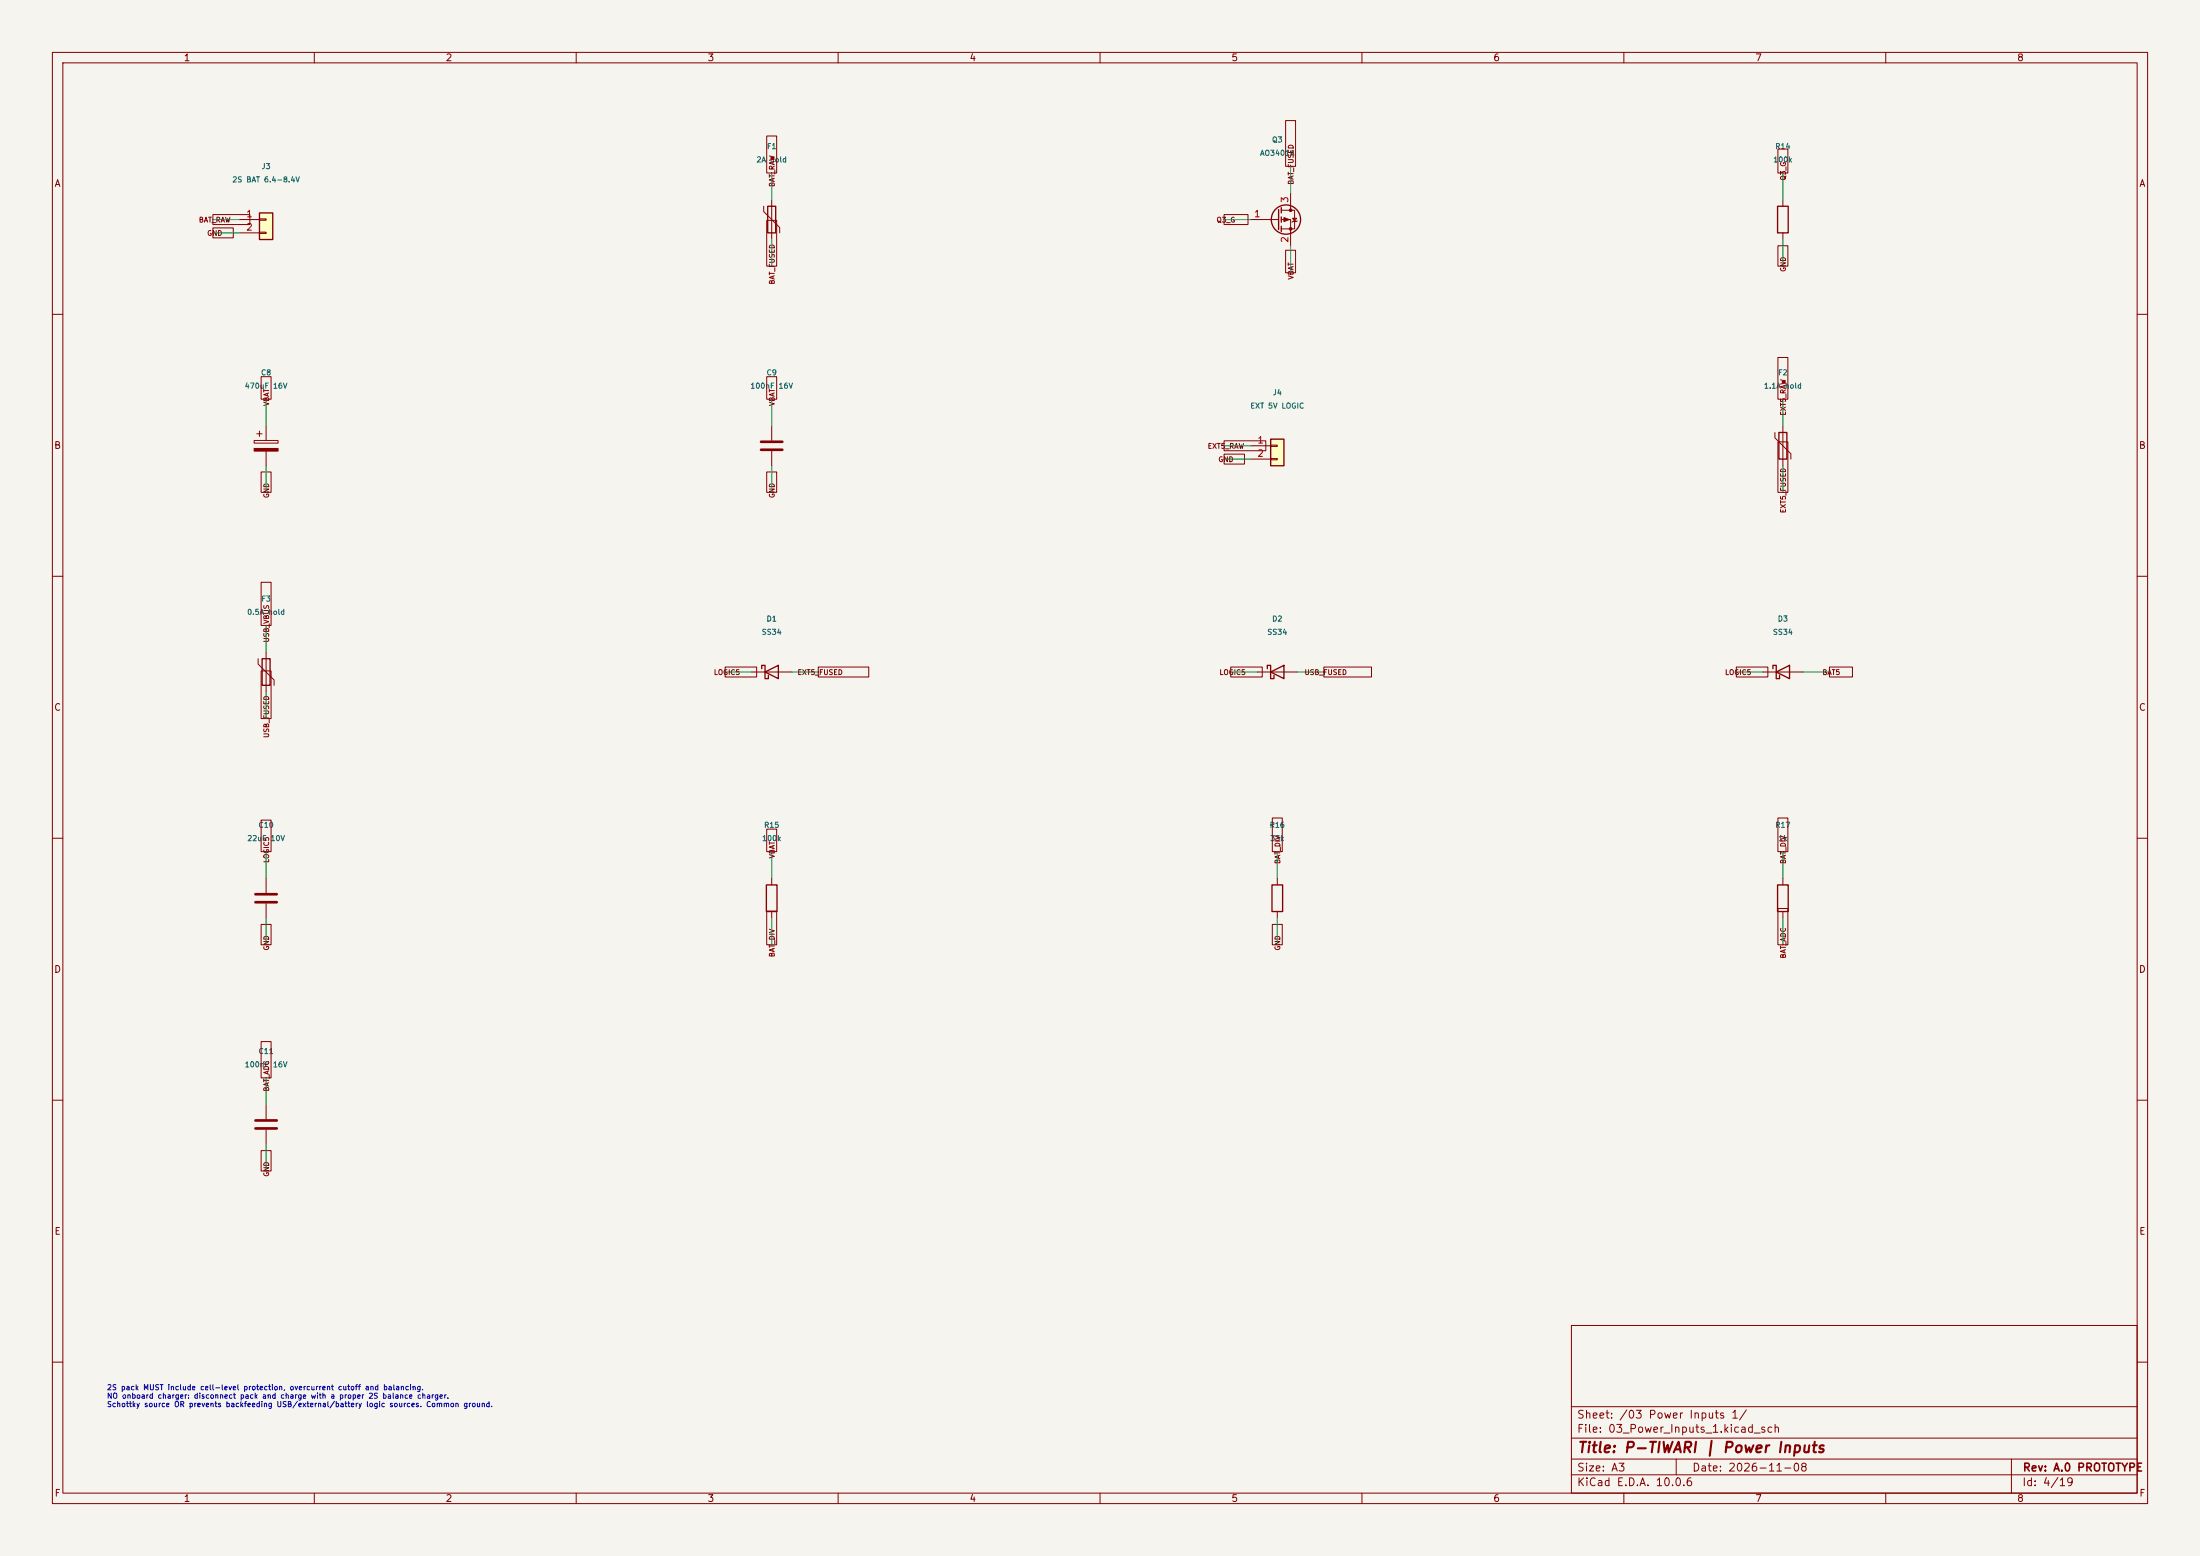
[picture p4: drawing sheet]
(kicad_sch (version 20250114) (generator "eeschema") (paper "A3") (title_block (title "P-TIWARI | Power Inputs") (rev "A.0 PROTOTYPE") (date "2026-11-08")) (lib_symbols (symbol "Connector_Generic:Conn_01x02" (pin_names (offset 1.016) (hide yes)) (exclude_from_sim no) (in_bom yes) (on_board yes) (in_pos_files yes) (duplicate_pin_numbers_are_jumpers no) (property "Reference" "J" (at 0 2.54 0) (show_name no) (do_not_autoplace no) (effects (font (size 1.27 1.27)))) (property "Value" "Conn_01x02" (at 0 -5.08 0) (show_name no) (do_not_autoplace no) (effects (font (size 1.27 1.27)))) (property "Footprint" "" (at 0 0 0) (show_name no) (do_not_autoplace no) (hide yes) (effects (font (size 1.27 1.27)))) (property "Datasheet" "" (at 0 0 0) (show_name no) (do_not_autoplace no) (hide yes) (effects (font (size 1.27 1.27)))) (property "Description" "Generic connector, single row, 01x02, script generated (kicad-library-utils/schlib/autogen/connector/)" (at 0 0 0) (show_name no) (do_not_autoplace no) (hide yes) (effects (font (size 1.27 1.27)))) (property "ki_keywords" "connector" (at 0 0 0) (show_name no) (do_not_autoplace no) (hide yes) (effects (font (size 1.27 1.27)))) (property "ki_fp_filters" "Connector*:*_1x??_*" (at 0 0 0) (show_name no) (do_not_autoplace no) (hide yes) (effects (font (size 1.27 1.27)))) (symbol "Conn_01x02_1_1" (rectangle (start -1.27 1.27) (end 1.27 -3.81) (stroke (width 0.254) (type default)) (fill (type background))) (rectangle (start -1.27 0.127) (end 0 -0.127) (stroke (width 0.1524) (type default)) (fill (type none))) (rectangle (start -1.27 -2.413) (end 0 -2.667) (stroke (width 0.1524) (type default)) (fill (type none))) (pin passive line (at -5.08 0 0) (length 3.81) (name "Pin_1" (effects (font (size 1.27 1.27)))) (number "1" (effects (font (size 1.27 1.27))))) (pin passive line (at -5.08 -2.54 0) (length 3.81) (name "Pin_2" (effects (font (size 1.27 1.27)))) (number "2" (effects (font (size 1.27 1.27)))))) (embedded_fonts no)) (symbol "Device:Polyfuse" (pin_numbers (hide yes)) (pin_names (offset 0)) (exclude_from_sim no) (in_bom yes) (on_board yes) (in_pos_files yes) (duplicate_pin_numbers_are_jumpers no) (property "Reference" "F" (at -2.54 0 90) (show_name no) (do_not_autoplace no) (effects (font (size 1.27 1.27)))) (property "Value" "Polyfuse" (at 2.54 0 90) (show_name no) (do_not_autoplace no) (effects (font (size 1.27 1.27)))) (property "Footprint" "" (at 1.27 -5.08 0) (show_name no) (do_not_autoplace no) (hide yes) (effects (font (size 1.27 1.27)) (justify left))) (property "Datasheet" "" (at 0 0 0) (show_name no) (do_not_autoplace no) (hide yes) (effects (font (size 1.27 1.27)))) (property "Description" "Resettable fuse, polymeric positive temperature coefficient" (at 0 0 0) (show_name no) (do_not_autoplace no) (hide yes) (effects (font (size 1.27 1.27)))) (property "ki_keywords" "resettable fuse PTC PPTC polyfuse polyswitch" (at 0 0 0) (show_name no) (do_not_autoplace no) (hide yes) (effects (font (size 1.27 1.27)))) (property "ki_fp_filters" "*polyfuse* *PTC*" (at 0 0 0) (show_name no) (do_not_autoplace no) (hide yes) (effects (font (size 1.27 1.27)))) (symbol "Polyfuse_0_1" (polyline (pts (xy -1.524 2.54) (xy -1.524 1.524) (xy 1.524 -1.524) (xy 1.524 -2.54)) (stroke (width 0) (type default)) (fill (type none))) (rectangle (start -0.762 2.54) (end 0.762 -2.54) (stroke (width 0.254) (type default)) (fill (type none))) (polyline (pts (xy 0 2.54) (xy 0 -2.54)) (stroke (width 0) (type default)) (fill (type none)))) (symbol "Polyfuse_1_1" (pin passive line (at 0 3.81 270) (length 1.27) (name "" (effects (font (size 1.27 1.27)))) (number "1" (effects (font (size 1.27 1.27))))) (pin passive line (at 0 -3.81 90) (length 1.27) (name "" (effects (font (size 1.27 1.27)))) (number "2" (effects (font (size 1.27 1.27)))))) (embedded_fonts no)) (symbol "Transistor_FET:AO3401A" (pin_names (hide yes)) (exclude_from_sim no) (in_bom yes) (on_board yes) (in_pos_files yes) (duplicate_pin_numbers_are_jumpers no) (symbol "AO3401A_0_1" (polyline (pts (xy 0.254 1.905) (xy 0.254 -1.905)) (stroke (width 0.254) (type default)) (fill (type none))) (polyline (pts (xy 0.254 0) (xy -2.54 0)) (stroke (width 0) (type default)) (fill (type none))) (polyline (pts (xy 0.762 2.286) (xy 0.762 1.27)) (stroke (width 0.254) (type default)) (fill (type none))) (polyline (pts (xy 0.762 1.778) (xy 3.302 1.778) (xy 3.302 -1.778) (xy 0.762 -1.778)) (stroke (width 0) (type default)) (fill (type none))) (polyline (pts (xy 0.762 0.508) (xy 0.762 -0.508)) (stroke (width 0.254) (type default)) (fill (type none))) (polyline (pts (xy 0.762 -1.27) (xy 0.762 -2.286)) (stroke (width 0.254) (type default)) (fill (type none))) (circle (center 1.651 0) (radius 2.794) (stroke (width 0.254) (type default)) (fill (type none))) (polyline (pts (xy 2.286 0) (xy 1.27 0.381) (xy 1.27 -0.381) (xy 2.286 0)) (stroke (width 0) (type default)) (fill (type outline))) (polyline (pts (xy 2.54 2.54) (xy 2.54 1.778)) (stroke (width 0) (type default)) (fill (type none))) (circle (center 2.54 1.778) (radius 0.254) (stroke (width 0) (type default)) (fill (type outline))) (circle (center 2.54 -1.778) (radius 0.254) (stroke (width 0) (type default)) (fill (type outline))) (polyline (pts (xy 2.54 -2.54) (xy 2.54 0) (xy 0.762 0)) (stroke (width 0) (type default)) (fill (type none))) (polyline (pts (xy 2.794 -0.508) (xy 2.921 -0.381) (xy 3.683 -0.381) (xy 3.81 -0.254)) (stroke (width 0) (type default)) (fill (type none))) (polyline (pts (xy 3.302 -0.381) (xy 2.921 0.254) (xy 3.683 0.254) (xy 3.302 -0.381)) (stroke (width 0) (type default)) (fill (type none)))) (symbol "AO3401A_1_1" (pin input line (at -5.08 0 0) (length 2.54) (name "G" (effects (font (size 1.27 1.27)))) (number "1" (effects (font (size 1.27 1.27))))) (pin passive line (at 2.54 -5.08 90) (length 2.54) (name "S" (effects (font (size 1.27 1.27)))) (number "2" (effects (font (size 1.27 1.27))))) (pin passive line (at 2.54 5.08 270) (length 2.54) (name "D" (effects (font (size 1.27 1.27)))) (number "3" (effects (font (size 1.27 1.27)))))) (embedded_fonts no) (property "Reference" "Q" (at 5.08 1.905 0) (show_name no) (do_not_autoplace no) (effects (font (size 1.27 1.27)) (justify left))) (property "Value" "AO3401A" (at 5.08 0 0) (show_name no) (do_not_autoplace no) (effects (font (size 1.27 1.27)) (justify left))) (property "Footprint" "Package_TO_SOT_SMD:SOT-23" (at 5.08 -1.905 0) (show_name no) (do_not_autoplace no) (hide yes) (effects (font (size 1.27 1.27) (italic yes)) (justify left))) (property "Datasheet" "http://www.aosmd.com/pdfs/datasheet/AO3401A.pdf" (at 5.08 -3.81 0) (show_name no) (do_not_autoplace no) (hide yes) (effects (font (size 1.27 1.27)) (justify left))) (property "Description" "-4.0A Id, -30V Vds, P-Channel MOSFET, SOT-23" (at 0 0 0) (show_name no) (do_not_autoplace no) (hide yes) (effects (font (size 1.27 1.27)))) (property "ki_keywords" "P-Channel MOSFET" (at 0 0 0) (show_name no) (do_not_autoplace no) (hide yes) (effects (font (size 1.27 1.27)))) (property "ki_fp_filters" "SOT?23*" (at 0 0 0) (show_name no) (do_not_autoplace no) (hide yes) (effects (font (size 1.27 1.27))))) (symbol "Device:R" (pin_numbers (hide yes)) (pin_names (offset 0)) (exclude_from_sim no) (in_bom yes) (on_board yes) (in_pos_files yes) (duplicate_pin_numbers_are_jumpers no) (property "Reference" "R" (at 2.032 0 90) (show_name no) (do_not_autoplace no) (effects (font (size 1.27 1.27)))) (property "Value" "R" (at 0 0 90) (show_name no) (do_not_autoplace no) (effects (font (size 1.27 1.27)))) (property "Footprint" "" (at -1.778 0 90) (show_name no) (do_not_autoplace no) (hide yes) (effects (font (size 1.27 1.27)))) (property "Datasheet" "" (at 0 0 0) (show_name no) (do_not_autoplace no) (hide yes) (effects (font (size 1.27 1.27)))) (property "Description" "Resistor" (at 0 0 0) (show_name no) (do_not_autoplace no) (hide yes) (effects (font (size 1.27 1.27)))) (property "ki_keywords" "R res resistor" (at 0 0 0) (show_name no) (do_not_autoplace no) (hide yes) (effects (font (size 1.27 1.27)))) (property "ki_fp_filters" "R_*" (at 0 0 0) (show_name no) (do_not_autoplace no) (hide yes) (effects (font (size 1.27 1.27)))) (symbol "R_0_1" (rectangle (start -1.016 -2.54) (end 1.016 2.54) (stroke (width 0.254) (type default)) (fill (type none)))) (symbol "R_1_1" (pin passive line (at 0 3.81 270) (length 1.27) (name "" (effects (font (size 1.27 1.27)))) (number "1" (effects (font (size 1.27 1.27))))) (pin passive line (at 0 -3.81 90) (length 1.27) (name "" (effects (font (size 1.27 1.27)))) (number "2" (effects (font (size 1.27 1.27)))))) (embedded_fonts no)) (symbol "Device:C_Polarized" (pin_numbers (hide yes)) (pin_names (offset 0.254)) (exclude_from_sim no) (in_bom yes) (on_board yes) (in_pos_files yes) (duplicate_pin_numbers_are_jumpers no) (property "Reference" "C" (at 0.635 2.54 0) (show_name no) (do_not_autoplace no) (effects (font (size 1.27 1.27)) (justify left))) (property "Value" "C_Polarized" (at 0.635 -2.54 0) (show_name no) (do_not_autoplace no) (effects (font (size 1.27 1.27)) (justify left))) (property "Footprint" "" (at 0.9652 -3.81 0) (show_name no) (do_not_autoplace no) (hide yes) (effects (font (size 1.27 1.27)))) (property "Datasheet" "" (at 0 0 0) (show_name no) (do_not_autoplace no) (hide yes) (effects (font (size 1.27 1.27)))) (property "Description" "Polarized capacitor" (at 0 0 0) (show_name no) (do_not_autoplace no) (hide yes) (effects (font (size 1.27 1.27)))) (property "ki_keywords" "cap capacitor" (at 0 0 0) (show_name no) (do_not_autoplace no) (hide yes) (effects (font (size 1.27 1.27)))) (property "ki_fp_filters" "CP_*" (at 0 0 0) (show_name no) (do_not_autoplace no) (hide yes) (effects (font (size 1.27 1.27)))) (symbol "C_Polarized_0_1" (rectangle (start -2.286 0.508) (end 2.286 1.016) (stroke (width 0) (type default)) (fill (type none))) (polyline (pts (xy -1.778 2.286) (xy -0.762 2.286)) (stroke (width 0) (type default)) (fill (type none))) (polyline (pts (xy -1.27 2.794) (xy -1.27 1.778)) (stroke (width 0) (type default)) (fill (type none))) (rectangle (start 2.286 -0.508) (end -2.286 -1.016) (stroke (width 0) (type default)) (fill (type outline)))) (symbol "C_Polarized_1_1" (pin passive line (at 0 3.81 270) (length 2.794) (name "" (effects (font (size 1.27 1.27)))) (number "1" (effects (font (size 1.27 1.27))))) (pin passive line (at 0 -3.81 90) (length 2.794) (name "" (effects (font (size 1.27 1.27)))) (number "2" (effects (font (size 1.27 1.27)))))) (embedded_fonts no)) (symbol "Device:C" (pin_numbers (hide yes)) (pin_names (offset 0.254)) (exclude_from_sim no) (in_bom yes) (on_board yes) (in_pos_files yes) (duplicate_pin_numbers_are_jumpers no) (property "Reference" "C" (at 0.635 2.54 0) (show_name no) (do_not_autoplace no) (effects (font (size 1.27 1.27)) (justify left))) (property "Value" "C" (at 0.635 -2.54 0) (show_name no) (do_not_autoplace no) (effects (font (size 1.27 1.27)) (justify left))) (property "Footprint" "" (at 0.9652 -3.81 0) (show_name no) (do_not_autoplace no) (hide yes) (effects (font (size 1.27 1.27)))) (property "Datasheet" "" (at 0 0 0) (show_name no) (do_not_autoplace no) (hide yes) (effects (font (size 1.27 1.27)))) (property "Description" "Unpolarized capacitor" (at 0 0 0) (show_name no) (do_not_autoplace no) (hide yes) (effects (font (size 1.27 1.27)))) (property "ki_keywords" "cap capacitor" (at 0 0 0) (show_name no) (do_not_autoplace no) (hide yes) (effects (font (size 1.27 1.27)))) (property "ki_fp_filters" "C_*" (at 0 0 0) (show_name no) (do_not_autoplace no) (hide yes) (effects (font (size 1.27 1.27)))) (symbol "C_0_1" (polyline (pts (xy -2.032 0.762) (xy 2.032 0.762)) (stroke (width 0.508) (type default)) (fill (type none))) (polyline (pts (xy -2.032 -0.762) (xy 2.032 -0.762)) (stroke (width 0.508) (type default)) (fill (type none)))) (symbol "C_1_1" (pin passive line (at 0 3.81 270) (length 2.794) (name "" (effects (font (size 1.27 1.27)))) (number "1" (effects (font (size 1.27 1.27))))) (pin passive line (at 0 -3.81 90) (length 2.794) (name "" (effects (font (size 1.27 1.27)))) (number "2" (effects (font (size 1.27 1.27)))))) (embedded_fonts no)) (symbol "Device:D_Schottky" (pin_numbers (hide yes)) (pin_names (offset 1.016) (hide yes)) (exclude_from_sim no) (in_bom yes) (on_board yes) (in_pos_files yes) (duplicate_pin_numbers_are_jumpers no) (property "Reference" "D" (at 0 2.54 0) (show_name no) (do_not_autoplace no) (effects (font (size 1.27 1.27)))) (property "Value" "D_Schottky" (at 0 -2.54 0) (show_name no) (do_not_autoplace no) (effects (font (size 1.27 1.27)))) (property "Footprint" "" (at 0 0 0) (show_name no) (do_not_autoplace no) (hide yes) (effects (font (size 1.27 1.27)))) (property "Datasheet" "" (at 0 0 0) (show_name no) (do_not_autoplace no) (hide yes) (effects (font (size 1.27 1.27)))) (property "Description" "Schottky diode" (at 0 0 0) (show_name no) (do_not_autoplace no) (hide yes) (effects (font (size 1.27 1.27)))) (property "ki_keywords" "diode Schottky" (at 0 0 0) (show_name no) (do_not_autoplace no) (hide yes) (effects (font (size 1.27 1.27)))) (property "ki_fp_filters" "TO-???* *_Diode_* *SingleDiode* D_*" (at 0 0 0) (show_name no) (do_not_autoplace no) (hide yes) (effects (font (size 1.27 1.27)))) (symbol "D_Schottky_0_1" (polyline (pts (xy -1.905 0.635) (xy -1.905 1.27) (xy -1.27 1.27) (xy -1.27 -1.27) (xy -0.635 -1.27) (xy -0.635 -0.635)) (stroke (width 0.254) (type default)) (fill (type none))) (polyline (pts (xy 1.27 1.27) (xy 1.27 -1.27) (xy -1.27 0) (xy 1.27 1.27)) (stroke (width 0.254) (type default)) (fill (type none))) (polyline (pts (xy 1.27 0) (xy -1.27 0)) (stroke (width 0) (type default)) (fill (type none)))) (symbol "D_Schottky_1_1" (pin passive line (at -3.81 0 0) (length 2.54) (name "K" (effects (font (size 1.27 1.27)))) (number "1" (effects (font (size 1.27 1.27))))) (pin passive line (at 3.81 0 180) (length 2.54) (name "A" (effects (font (size 1.27 1.27)))) (number "2" (effects (font (size 1.27 1.27)))))) (embedded_fonts no))) (wire (pts (xy 45.72 41.91) (xy 40.64 41.91)) (stroke (width 0) (type default))) (global_label "BAT_RAW" (shape passive) (at 40.64 41.91 0.0) (fields_autoplaced yes) (effects (font (size 0.95 0.95)))) (wire (pts (xy 45.72 44.45) (xy 40.64 44.45)) (stroke (width 0) (type default))) (global_label "GND" (shape passive) (at 40.64 44.45 0.0) (fields_autoplaced yes) (effects (font (size 0.95 0.95)))) (symbol (lib_id "Connector_Generic:Conn_01x02") (at 50.8 41.91 0) (unit 1) (in_bom yes) (on_board yes) (dnp no) (property "Reference" "J3" (at 50.8 31.749999999999996 0) (effects (font (size 1 1)))) (property "Value" "2S BAT 6.4-8.4V" (at 50.8 34.29 0) (effects (font (size 1 1)))) (property "Footprint" "TerminalBlock_Phoenix:TerminalBlock_Phoenix_PT-1,5-2-3.5-H_1x02_P3.50mm_Horizontal" (at 50.8 41.91 0) (effects (font (size 1 1))) (hide yes)) (property "MPN" "1984617" (at 50.8 41.91 0) (effects (font (size 1 1))) (hide yes)) (property "Manufacturer" "Phoenix Contact" (at 50.8 41.91 0) (effects (font (size 1 1))) (hide yes)) (property "Datasheet" "" (at 50.8 41.91 0) (effects (font (size 1 1))) (hide yes)) (pin "1") (pin "2")) (wire (pts (xy 147.32 38.1) (xy 147.32 33.02)) (stroke (width 0) (type default))) (global_label "BAT_RAW" (shape passive) (at 147.32 33.02 270.0) (fields_autoplaced yes) (effects (font (size 0.95 0.95)))) (wire (pts (xy 147.32 45.72) (xy 147.32 50.8)) (stroke (width 0) (type default))) (global_label "BAT_FUSED" (shape passive) (at 147.32 50.8 90.0) (fields_autoplaced yes) (effects (font (size 0.95 0.95)))) (symbol (lib_id "Device:Polyfuse") (at 147.32 41.91 0) (unit 1) (in_bom yes) (on_board yes) (dnp no) (property "Reference" "F1" (at 147.32 27.939999999999994 0) (effects (font (size 1 1)))) (property "Value" "2A hold" (at 147.32 30.479999999999993 0) (effects (font (size 1 1)))) (property "Footprint" "Fuse:Fuse_1812_4532Metric" (at 147.32 41.91 0) (effects (font (size 1 1))) (hide yes)) (property "MPN" "1812L200/16DR" (at 147.32 41.91 0) (effects (font (size 1 1))) (hide yes)) (property "Manufacturer" "Littelfuse" (at 147.32 41.91 0) (effects (font (size 1 1))) (hide yes)) (property "Datasheet" "" (at 147.32 41.91 0) (effects (font (size 1 1))) (hide yes)) (pin "1") (pin "2")) (wire (pts (xy 238.76 41.91) (xy 233.68 41.91)) (stroke (width 0) (type default))) (global_label "Q3_G" (shape passive) (at 233.68 41.91 0.0) (fields_autoplaced yes) (effects (font (size 0.95 0.95)))) (wire (pts (xy 246.38 46.99) (xy 246.38 52.07)) (stroke (width 0) (type default))) (global_label "VBAT" (shape passive) (at 246.38 52.07 90.0) (fields_autoplaced yes) (effects (font (size 0.95 0.95)))) (wire (pts (xy 246.38 36.83) (xy 246.38 31.75)) (stroke (width 0) (type default))) (global_label "BAT_FUSED" (shape passive) (at 246.38 31.75 270.0) (fields_autoplaced yes) (effects (font (size 0.95 0.95)))) (symbol (lib_id "Transistor_FET:AO3401A") (at 243.83999999999997 41.91 0) (unit 1) (in_bom yes) (on_board yes) (dnp no) (property "Reference" "Q3" (at 243.83999999999997 26.669999999999998 0) (effects (font (size 1 1)))) (property "Value" "AO3401A" (at 243.83999999999997 29.209999999999997 0) (effects (font (size 1 1)))) (property "Footprint" "Package_TO_SOT_SMD:SOT-23" (at 243.83999999999997 41.91 0) (effects (font (size 1 1))) (hide yes)) (property "MPN" "AO3401A" (at 243.83999999999997 41.91 0) (effects (font (size 1 1))) (hide yes)) (property "Manufacturer" "Alpha & Omega Semiconductor" (at 243.83999999999997 41.91 0) (effects (font (size 1 1))) (hide yes)) (property "Datasheet" "https://www.aosmd.com/sites/default/files/res/datasheets/AO3401A.pdf" (at 243.83999999999997 41.91 0) (effects (font (size 1 1))) (hide yes)) (pin "1") (pin "2") (pin "3")) (wire (pts (xy 340.36 38.1) (xy 340.36 33.02)) (stroke (width 0) (type default))) (global_label "Q3_G" (shape passive) (at 340.36 33.02 270.0) (fields_autoplaced yes) (effects (font (size 0.95 0.95)))) (wire (pts (xy 340.36 45.72) (xy 340.36 50.8)) (stroke (width 0) (type default))) (global_label "GND" (shape passive) (at 340.36 50.8 90.0) (fields_autoplaced yes) (effects (font (size 0.95 0.95)))) (symbol (lib_id "Device:R") (at 340.36 41.91 0) (unit 1) (in_bom yes) (on_board yes) (dnp no) (property "Reference" "R14" (at 340.36 27.939999999999994 0) (effects (font (size 1 1)))) (property "Value" "100k" (at 340.36 30.479999999999993 0) (effects (font (size 1 1)))) (property "Footprint" "Resistor_SMD:R_0603_1608Metric" (at 340.36 41.91 0) (effects (font (size 1 1))) (hide yes)) (property "MPN" "RC0603FR-07100KL" (at 340.36 41.91 0) (effects (font (size 1 1))) (hide yes)) (property "Manufacturer" "Yageo" (at 340.36 41.91 0) (effects (font (size 1 1))) (hide yes)) (property "Datasheet" "" (at 340.36 41.91 0) (effects (font (size 1 1))) (hide yes)) (pin "1") (pin "2")) (wire (pts (xy 50.8 81.28) (xy 50.8 76.2)) (stroke (width 0) (type default))) (global_label "VBAT" (shape passive) (at 50.8 76.2 270.0) (fields_autoplaced yes) (effects (font (size 0.95 0.95)))) (wire (pts (xy 50.8 88.9) (xy 50.8 93.98)) (stroke (width 0) (type default))) (global_label "GND" (shape passive) (at 50.8 93.98 90.0) (fields_autoplaced yes) (effects (font (size 0.95 0.95)))) (symbol (lib_id "Device:C_Polarized") (at 50.8 85.09 0) (unit 1) (in_bom yes) (on_board yes) (dnp no) (property "Reference" "C8" (at 50.8 71.12 0) (effects (font (size 1 1)))) (property "Value" "470uF 16V" (at 50.8 73.66000000000001 0) (effects (font (size 1 1)))) (property "Footprint" "Capacitor_SMD:CP_Elec_8x10.5" (at 50.8 85.09 0) (effects (font (size 1 1))) (hide yes)) (property "MPN" "EEE-FK1C471P" (at 50.8 85.09 0) (effects (font (size 1 1))) (hide yes)) (property "Manufacturer" "Panasonic" (at 50.8 85.09 0) (effects (font (size 1 1))) (hide yes)) (property "Datasheet" "" (at 50.8 85.09 0) (effects (font (size 1 1))) (hide yes)) (pin "1") (pin "2")) (wire (pts (xy 147.32 81.28) (xy 147.32 76.2)) (stroke (width 0) (type default))) (global_label "VBAT" (shape passive) (at 147.32 76.2 270.0) (fields_autoplaced yes) (effects (font (size 0.95 0.95)))) (wire (pts (xy 147.32 88.9) (xy 147.32 93.98)) (stroke (width 0) (type default))) (global_label "GND" (shape passive) (at 147.32 93.98 90.0) (fields_autoplaced yes) (effects (font (size 0.95 0.95)))) (symbol (lib_id "Device:C") (at 147.32 85.09 0) (unit 1) (in_bom yes) (on_board yes) (dnp no) (property "Reference" "C9" (at 147.32 71.12 0) (effects (font (size 1 1)))) (property "Value" "100nF 16V" (at 147.32 73.66000000000001 0) (effects (font (size 1 1)))) (property "Footprint" "Capacitor_SMD:C_0603_1608Metric" (at 147.32 85.09 0) (effects (font (size 1 1))) (hide yes)) (property "MPN" "GRM188R71C104KA01D" (at 147.32 85.09 0) (effects (font (size 1 1))) (hide yes)) (property "Manufacturer" "Murata" (at 147.32 85.09 0) (effects (font (size 1 1))) (hide yes)) (property "Datasheet" "" (at 147.32 85.09 0) (effects (font (size 1 1))) (hide yes)) (pin "1") (pin "2")) (wire (pts (xy 238.76 85.09) (xy 233.68 85.09)) (stroke (width 0) (type default))) (global_label "EXT5_RAW" (shape passive) (at 233.68 85.09 0.0) (fields_autoplaced yes) (effects (font (size 0.95 0.95)))) (wire (pts (xy 238.76 87.63) (xy 233.68 87.63)) (stroke (width 0) (type default))) (global_label "GND" (shape passive) (at 233.68 87.63 0.0) (fields_autoplaced yes) (effects (font (size 0.95 0.95)))) (symbol (lib_id "Connector_Generic:Conn_01x02") (at 243.83999999999997 85.09 0) (unit 1) (in_bom yes) (on_board yes) (dnp no) (property "Reference" "J4" (at 243.83999999999997 74.93 0) (effects (font (size 1 1)))) (property "Value" "EXT 5V LOGIC" (at 243.83999999999997 77.47000000000001 0) (effects (font (size 1 1)))) (property "Footprint" "TerminalBlock_Phoenix:TerminalBlock_Phoenix_PT-1,5-2-3.5-H_1x02_P3.50mm_Horizontal" (at 243.83999999999997 85.09 0) (effects (font (size 1 1))) (hide yes)) (property "MPN" "1984617" (at 243.83999999999997 85.09 0) (effects (font (size 1 1))) (hide yes)) (property "Manufacturer" "Phoenix Contact" (at 243.83999999999997 85.09 0) (effects (font (size 1 1))) (hide yes)) (property "Datasheet" "" (at 243.83999999999997 85.09 0) (effects (font (size 1 1))) (hide yes)) (pin "1") (pin "2")) (wire (pts (xy 340.36 81.28) (xy 340.36 76.2)) (stroke (width 0) (type default))) (global_label "EXT5_RAW" (shape passive) (at 340.36 76.2 270.0) (fields_autoplaced yes) (effects (font (size 0.95 0.95)))) (wire (pts (xy 340.36 88.9) (xy 340.36 93.98)) (stroke (width 0) (type default))) (global_label "EXT5_FUSED" (shape passive) (at 340.36 93.98 90.0) (fields_autoplaced yes) (effects (font (size 0.95 0.95)))) (symbol (lib_id "Device:Polyfuse") (at 340.36 85.09 0) (unit 1) (in_bom yes) (on_board yes) (dnp no) (property "Reference" "F2" (at 340.36 71.12 0) (effects (font (size 1 1)))) (property "Value" "1.1A hold" (at 340.36 73.66000000000001 0) (effects (font (size 1 1)))) (property "Footprint" "Fuse:Fuse_1812_4532Metric" (at 340.36 85.09 0) (effects (font (size 1 1))) (hide yes)) (property "MPN" "1812L110/16DR" (at 340.36 85.09 0) (effects (font (size 1 1))) (hide yes)) (property "Manufacturer" "Littelfuse" (at 340.36 85.09 0) (effects (font (size 1 1))) (hide yes)) (property "Datasheet" "" (at 340.36 85.09 0) (effects (font (size 1 1))) (hide yes)) (pin "1") (pin "2")) (wire (pts (xy 50.8 124.46) (xy 50.8 119.38)) (stroke (width 0) (type default))) (global_label "USB_VBUS" (shape passive) (at 50.8 119.38 270.0) (fields_autoplaced yes) (effects (font (size 0.95 0.95)))) (wire (pts (xy 50.8 132.08) (xy 50.8 137.16)) (stroke (width 0) (type default))) (global_label "USB_FUSED" (shape passive) (at 50.8 137.16 90.0) (fields_autoplaced yes) (effects (font (size 0.95 0.95)))) (symbol (lib_id "Device:Polyfuse") (at 50.8 128.27 0) (unit 1) (in_bom yes) (on_board yes) (dnp no) (property "Reference" "F3" (at 50.8 114.30000000000001 0) (effects (font (size 1 1)))) (property "Value" "0.5A hold" (at 50.8 116.84000000000002 0) (effects (font (size 1 1)))) (property "Footprint" "Fuse:Fuse_1812_4532Metric" (at 50.8 128.27 0) (effects (font (size 1 1))) (hide yes)) (property "MPN" "1812L050/24DR" (at 50.8 128.27 0) (effects (font (size 1 1))) (hide yes)) (property "Manufacturer" "Littelfuse" (at 50.8 128.27 0) (effects (font (size 1 1))) (hide yes)) (property "Datasheet" "" (at 50.8 128.27 0) (effects (font (size 1 1))) (hide yes)) (pin "1") (pin "2")) (wire (pts (xy 143.51 128.27) (xy 138.43 128.27)) (stroke (width 0) (type default))) (global_label "LOGIC5" (shape passive) (at 138.43 128.27 0.0) (fields_autoplaced yes) (effects (font (size 0.95 0.95)))) (wire (pts (xy 151.13 128.27) (xy 156.21 128.27)) (stroke (width 0) (type default))) (global_label "EXT5_FUSED" (shape passive) (at 156.21 128.27 180.0) (fields_autoplaced yes) (effects (font (size 0.95 0.95)))) (symbol (lib_id "Device:D_Schottky") (at 147.32 128.27 0) (unit 1) (in_bom yes) (on_board yes) (dnp no) (property "Reference" "D1" (at 147.32 118.11000000000001 0) (effects (font (size 1 1)))) (property "Value" "SS34" (at 147.32 120.65000000000002 0) (effects (font (size 1 1)))) (property "Footprint" "Diode_SMD:D_SMA" (at 147.32 128.27 0) (effects (font (size 1 1))) (hide yes)) (property "MPN" "SS34" (at 147.32 128.27 0) (effects (font (size 1 1))) (hide yes)) (property "Manufacturer" "Diodes Inc." (at 147.32 128.27 0) (effects (font (size 1 1))) (hide yes)) (property "Datasheet" "" (at 147.32 128.27 0) (effects (font (size 1 1))) (hide yes)) (pin "1") (pin "2")) (wire (pts (xy 240.03 128.27) (xy 234.95 128.27)) (stroke (width 0) (type default))) (global_label "LOGIC5" (shape passive) (at 234.95 128.27 0.0) (fields_autoplaced yes) (effects (font (size 0.95 0.95)))) (wire (pts (xy 247.65 128.27) (xy 252.73 128.27)) (stroke (width 0) (type default))) (global_label "USB_FUSED" (shape passive) (at 252.73 128.27 180.0) (fields_autoplaced yes) (effects (font (size 0.95 0.95)))) (symbol (lib_id "Device:D_Schottky") (at 243.83999999999997 128.27 0) (unit 1) (in_bom yes) (on_board yes) (dnp no) (property "Reference" "D2" (at 243.83999999999997 118.11000000000001 0) (effects (font (size 1 1)))) (property "Value" "SS34" (at 243.83999999999997 120.65000000000002 0) (effects (font (size 1 1)))) (property "Footprint" "Diode_SMD:D_SMA" (at 243.83999999999997 128.27 0) (effects (font (size 1 1))) (hide yes)) (property "MPN" "SS34" (at 243.83999999999997 128.27 0) (effects (font (size 1 1))) (hide yes)) (property "Manufacturer" "Diodes Inc." (at 243.83999999999997 128.27 0) (effects (font (size 1 1))) (hide yes)) (property "Datasheet" "" (at 243.83999999999997 128.27 0) (effects (font (size 1 1))) (hide yes)) (pin "1") (pin "2")) (wire (pts (xy 336.55 128.27) (xy 331.47 128.27)) (stroke (width 0) (type default))) (global_label "LOGIC5" (shape passive) (at 331.47 128.27 0.0) (fields_autoplaced yes) (effects (font (size 0.95 0.95)))) (wire (pts (xy 344.17 128.27) (xy 349.25 128.27)) (stroke (width 0) (type default))) (global_label "BAT5" (shape passive) (at 349.25 128.27 180.0) (fields_autoplaced yes) (effects (font (size 0.95 0.95)))) (symbol (lib_id "Device:D_Schottky") (at 340.36 128.27 0) (unit 1) (in_bom yes) (on_board yes) (dnp no) (property "Reference" "D3" (at 340.36 118.11000000000001 0) (effects (font (size 1 1)))) (property "Value" "SS34" (at 340.36 120.65000000000002 0) (effects (font (size 1 1)))) (property "Footprint" "Diode_SMD:D_SMA" (at 340.36 128.27 0) (effects (font (size 1 1))) (hide yes)) (property "MPN" "SS34" (at 340.36 128.27 0) (effects (font (size 1 1))) (hide yes)) (property "Manufacturer" "Diodes Inc." (at 340.36 128.27 0) (effects (font (size 1 1))) (hide yes)) (property "Datasheet" "" (at 340.36 128.27 0) (effects (font (size 1 1))) (hide yes)) (pin "1") (pin "2")) (wire (pts (xy 50.8 167.64) (xy 50.8 162.56)) (stroke (width 0) (type default))) (global_label "LOGIC5" (shape passive) (at 50.8 162.56 270.0) (fields_autoplaced yes) (effects (font (size 0.95 0.95)))) (wire (pts (xy 50.8 175.26) (xy 50.8 180.34)) (stroke (width 0) (type default))) (global_label "GND" (shape passive) (at 50.8 180.34 90.0) (fields_autoplaced yes) (effects (font (size 0.95 0.95)))) (symbol (lib_id "Device:C") (at 50.8 171.45 0) (unit 1) (in_bom yes) (on_board yes) (dnp no) (property "Reference" "C10" (at 50.8 157.48 0) (effects (font (size 1 1)))) (property "Value" "22uF 10V" (at 50.8 160.01999999999998 0) (effects (font (size 1 1)))) (property "Footprint" "Capacitor_SMD:C_0805_2012Metric" (at 50.8 171.45 0) (effects (font (size 1 1))) (hide yes)) (property "MPN" "GRM21BR61A226ME44L" (at 50.8 171.45 0) (effects (font (size 1 1))) (hide yes)) (property "Manufacturer" "Murata" (at 50.8 171.45 0) (effects (font (size 1 1))) (hide yes)) (property "Datasheet" "" (at 50.8 171.45 0) (effects (font (size 1 1))) (hide yes)) (pin "1") (pin "2")) (wire (pts (xy 147.32 167.64) (xy 147.32 162.56)) (stroke (width 0) (type default))) (global_label "VBAT" (shape passive) (at 147.32 162.56 270.0) (fields_autoplaced yes) (effects (font (size 0.95 0.95)))) (wire (pts (xy 147.32 175.26) (xy 147.32 180.34)) (stroke (width 0) (type default))) (global_label "BAT_DIV" (shape passive) (at 147.32 180.34 90.0) (fields_autoplaced yes) (effects (font (size 0.95 0.95)))) (symbol (lib_id "Device:R") (at 147.32 171.45 0) (unit 1) (in_bom yes) (on_board yes) (dnp no) (property "Reference" "R15" (at 147.32 157.48 0) (effects (font (size 1 1)))) (property "Value" "100k" (at 147.32 160.01999999999998 0) (effects (font (size 1 1)))) (property "Footprint" "Resistor_SMD:R_0603_1608Metric" (at 147.32 171.45 0) (effects (font (size 1 1))) (hide yes)) (property "MPN" "RC0603FR-07100KL" (at 147.32 171.45 0) (effects (font (size 1 1))) (hide yes)) (property "Manufacturer" "Yageo" (at 147.32 171.45 0) (effects (font (size 1 1))) (hide yes)) (property "Datasheet" "" (at 147.32 171.45 0) (effects (font (size 1 1))) (hide yes)) (pin "1") (pin "2")) (wire (pts (xy 243.84 167.64) (xy 243.84 162.56)) (stroke (width 0) (type default))) (global_label "BAT_DIV" (shape passive) (at 243.84 162.56 270.0) (fields_autoplaced yes) (effects (font (size 0.95 0.95)))) (wire (pts (xy 243.84 175.26) (xy 243.84 180.34)) (stroke (width 0) (type default))) (global_label "GND" (shape passive) (at 243.84 180.34 90.0) (fields_autoplaced yes) (effects (font (size 0.95 0.95)))) (symbol (lib_id "Device:R") (at 243.83999999999997 171.45 0) (unit 1) (in_bom yes) (on_board yes) (dnp no) (property "Reference" "R16" (at 243.83999999999997 157.48 0) (effects (font (size 1 1)))) (property "Value" "33k" (at 243.83999999999997 160.01999999999998 0) (effects (font (size 1 1)))) (property "Footprint" "Resistor_SMD:R_0603_1608Metric" (at 243.83999999999997 171.45 0) (effects (font (size 1 1))) (hide yes)) (property "MPN" "RC0603FR-0733KL" (at 243.83999999999997 171.45 0) (effects (font (size 1 1))) (hide yes)) (property "Manufacturer" "Yageo" (at 243.83999999999997 171.45 0) (effects (font (size 1 1))) (hide yes)) (property "Datasheet" "" (at 243.83999999999997 171.45 0) (effects (font (size 1 1))) (hide yes)) (pin "1") (pin "2")) (wire (pts (xy 340.36 167.64) (xy 340.36 162.56)) (stroke (width 0) (type default))) (global_label "BAT_DIV" (shape passive) (at 340.36 162.56 270.0) (fields_autoplaced yes) (effects (font (size 0.95 0.95)))) (wire (pts (xy 340.36 175.26) (xy 340.36 180.34)) (stroke (width 0) (type default))) (global_label "BAT_ADC" (shape passive) (at 340.36 180.34 90.0) (fields_autoplaced yes) (effects (font (size 0.95 0.95)))) (symbol (lib_id "Device:R") (at 340.36 171.45 0) (unit 1) (in_bom yes) (on_board yes) (dnp no) (property "Reference" "R17" (at 340.36 157.48 0) (effects (font (size 1 1)))) (property "Value" "1k" (at 340.36 160.01999999999998 0) (effects (font (size 1 1)))) (property "Footprint" "Resistor_SMD:R_0603_1608Metric" (at 340.36 171.45 0) (effects (font (size 1 1))) (hide yes)) (property "MPN" "RC0603FR-071KL" (at 340.36 171.45 0) (effects (font (size 1 1))) (hide yes)) (property "Manufacturer" "Yageo" (at 340.36 171.45 0) (effects (font (size 1 1))) (hide yes)) (property "Datasheet" "" (at 340.36 171.45 0) (effects (font (size 1 1))) (hide yes)) (pin "1") (pin "2")) (wire (pts (xy 50.8 210.82) (xy 50.8 205.74)) (stroke (width 0) (type default))) (global_label "BAT_ADC" (shape passive) (at 50.8 205.74 270.0) (fields_autoplaced yes) (effects (font (size 0.95 0.95)))) (wire (pts (xy 50.8 218.44) (xy 50.8 223.52)) (stroke (width 0) (type default))) (global_label "GND" (shape passive) (at 50.8 223.52 90.0) (fields_autoplaced yes) (effects (font (size 0.95 0.95)))) (symbol (lib_id "Device:C") (at 50.8 214.63 0) (unit 1) (in_bom yes) (on_board yes) (dnp no) (property "Reference" "C11" (at 50.8 200.66 0) (effects (font (size 1 1)))) (property "Value" "100nF 16V" (at 50.8 203.2 0) (effects (font (size 1 1)))) (property "Footprint" "Capacitor_SMD:C_0603_1608Metric" (at 50.8 214.63 0) (effects (font (size 1 1))) (hide yes)) (property "MPN" "GRM188R71C104KA01D" (at 50.8 214.63 0) (effects (font (size 1 1))) (hide yes)) (property "Manufacturer" "Murata" (at 50.8 214.63 0) (effects (font (size 1 1))) (hide yes)) (property "Datasheet" "" (at 50.8 214.63 0) (effects (font (size 1 1))) (hide yes)) (pin "1") (pin "2")) (text "2S pack MUST include cell-level protection, overcurrent cutoff and balancing.\nNO onboard charger: disconnect pack and charge with a proper 2S balance charger.\nSchottky source OR prevents backfeeding USB/external/battery logic sources. Common ground." (at 20.32 266.7 0) (effects (font (size 1.0 1.0)) (justify left))) (embedded_fonts no))
